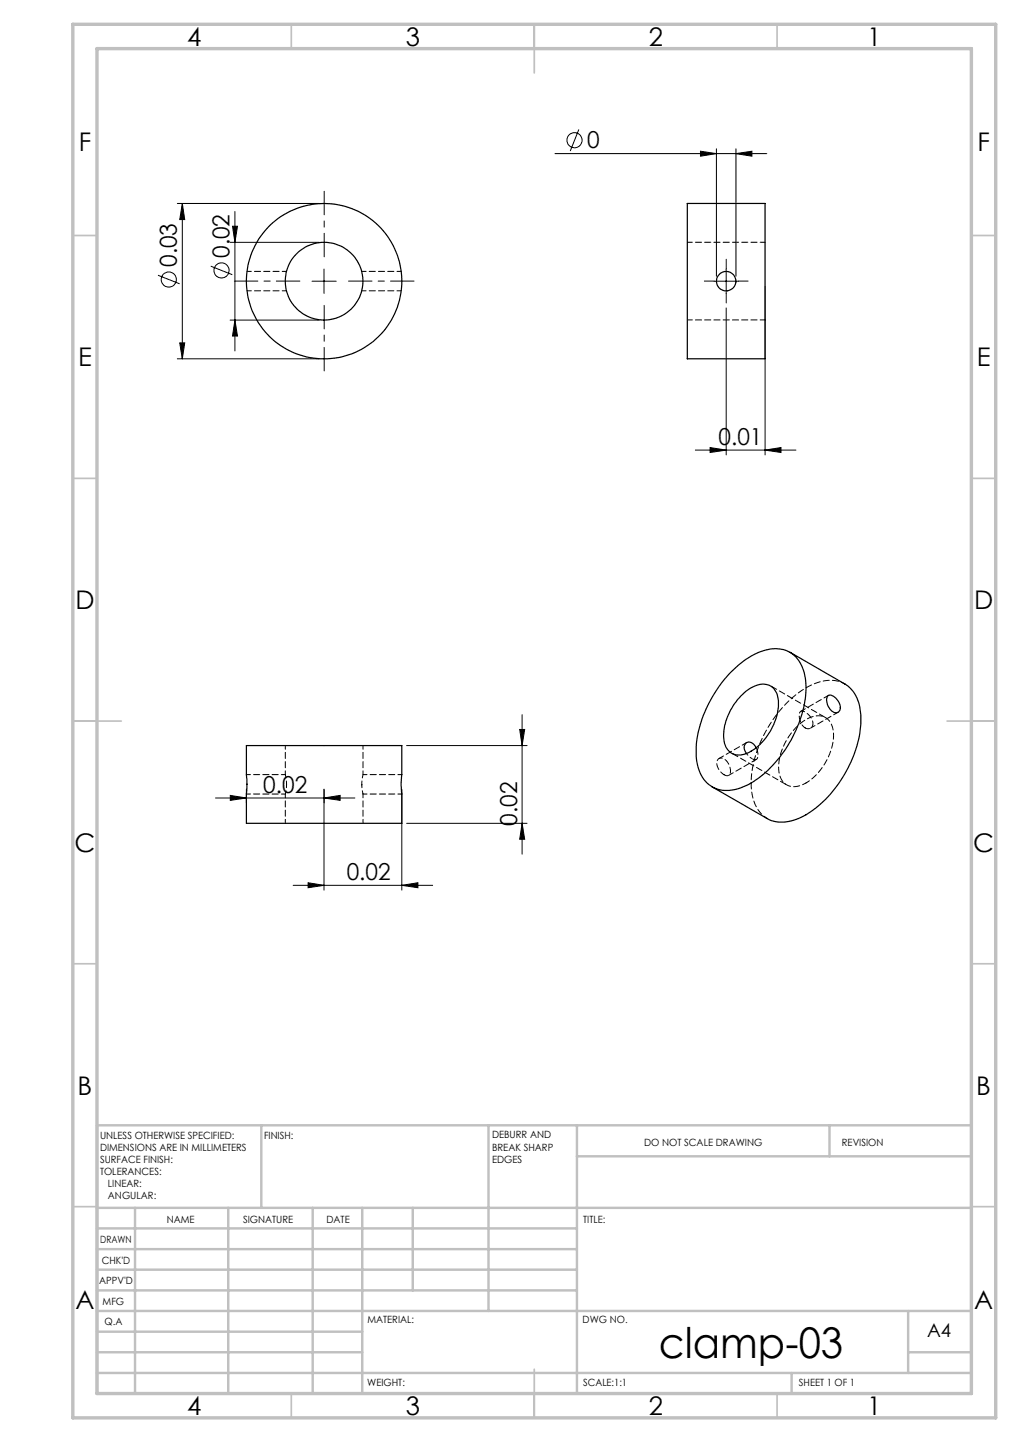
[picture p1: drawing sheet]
<svg xmlns="http://www.w3.org/2000/svg" width="210mm" height="297mm" viewBox="0 0 210 297" stroke-linecap="round" stroke-linejoin="round" font-family="sans-serif">
<g fill="none" stroke="#000" stroke-width=".21">
<path d="M114.3 31.6h43.6M119.2 26.7l-1.8 4.4M144.2 31.1l3.3 .5-3.3 .6zM147.5 30.7v26.2M151.5 31.6l3.3-.5v1.1zM151.5 30.7v26.2M32.5 56.7l4.5 1.8M36.5 41.9h29.2M37.5 41.9l.5 3.3h-1zM37.5 41.9v32M43.4 54.8l4.4 1.8M47.4 49.9h18.3"/>
<path d="M47.9 46.6h1l-.5 3.3zM48.4 43.6v28.7M64.2 57.9h5M66.7 55.4v5M147 57.9h5M149.5 55.4v5M157.5 58.9v34.8M36.5 73.9h29.2M37 70.6h1l-.5 3.3zM47.4 65.9h18.3M48.4 65.9l.5 3.3h-1zM149.5 63.4v30.3"/>
<path d="M143.2 92.7h20.7M146.2 92.2l3.3 .5-3.3 .5zM157.5 92.7l3.3-.5v1zM83.7 153.6h24.8M107 150.2h1l-.5 3.4zM107.5 147.2v28.7M44.4 164.4h28.7M47.4 163.8l3.3 .6-3.3 .4zM50.7 162.6v2.7M66.7 164.4l3.3-.6v1zM66.7 162.6v20.7M82.7 162.6v20.7"/>
<path d="M83.7 169.6h24.8M107.5 169.6l.5 3.3h-1zM60.4 182.3h28.7M63.4 181.8l3.3 .5-3.3 .5zM82.7 182.3l3.3-.5v1z"/>
<circle cx="118.3" cy="28.9" r="1.55"/>
<circle cx="34.7" cy="57.6" r="1.55"/>
<circle cx="45.6" cy="55.7" r="1.55"/>
</g>
<path d="M147 57.9h-2M149.5 55.4v-2M152 57.9h2M149.5 60.4v2" fill="none" stroke="#000" stroke-width=".21" stroke-dasharray="15.2 1.3 1.3 1.3"/>
<path d="M61.7 57.9h-13.5M66.7 52.9v-13.5M71.7 57.9h13.5M66.7 62.9v13.5" fill="none" stroke="#000" stroke-width=".21" stroke-dasharray="15.2 1.3 1.3 1.3" stroke-dashoffset="10.4"/>
<g fill="none" stroke="#c0c0c0" stroke-width=".35">
<path d="M60 5v5M110 5v10M160 5v5M15 48.5h5M200 48.5h5M15 98.5h5M200 98.5h5M15 148.5h10M195 148.5h10M15 198.5h5M200 198.5h5M15 248.5h5"/>
<path d="M200 248.5h5M60 287v5M110 282v10M160 287v5"/>
</g>
<g fill="none" stroke="#c0c0c0" stroke-width=".5">
<path d="M53.8 231.8v17M100.6 231.8v38.2M118.8 231.8v55.2M118.8 238.2h81.2M170.8 231.8v6.4M200 231.8h-180v55.2M20 248.8h180M20 257.3h98.8M20 253h98.8M27.8 248.8v38.2M47 248.8v38.2M64.4 248.8v38.2"/>
<path d="M74.6 248.8v38.2M85 248.8v17M20 265.8h98.8M20 261.5h98.8M20 278.5h54.6M20 274.3h54.6M20 270h180M187 278.5h13M187 270v12.8M20 282.8h180M163 282.8v4.2"/>
</g>
<path d="M15 5h190v287h-190zM20 10h180v277h-180z" fill="none" stroke="#c0c0c0" stroke-width=".7"/>
<g fill="#000">
<path d="M37 70.6h1l-.5 3.3zM37.5 41.9l.5 3.3h-1zM48.4 65.9l.5 3.3h-1zM47.9 46.6h1l-.5 3.3zM107.5 169.6l.5 3.3h-1zM107 150.2h1l-.5 3.4z"/>
<path d="M157.5 92.7l3.3-.5v1zM146.2 92.2l3.3 .5-3.3 .5zM151.5 31.6l3.3-.5v1.1zM144.2 31.1l3.3 .5-3.3 .6zM66.7 164.4l3.3-.6v1zM47.4 163.8l3.3 .6-3.3 .4z"/>
<path d="M63.4 181.8l3.3 .5-3.3 .5zM82.7 182.3l3.3-.5v1z"/>
</g>
<g fill="none" stroke="#000" stroke-width=".25">
<path d="M141.5 41.9h16v32h-16zM150.1 138.8a14.9 14.9 0 0 1 9-5.2 6 6 0 0 1 6.5 5 20.1 20.1 0 0 1-2.7 13.8 21.4 21.4 0 0 1-10.3 9.8 6.3 6.3 0 0 1-7.8-1.8 11.5 11.5 0 0 1-1.3-8.5 26.6 26.6 0 0 1 6.6-13.1zM162.6 134.3l11.4 6.6a7.6 7.6 0 0 1 3.2 6.4 24.4 24.4 0 0 1-6.7 16.8 14.7 14.7 0 0 1-9.1 5.2 6 6 0 0 1-3.5-.7l-11.3-6.5M50.7 153.6h32v6l-.1 1.6 .1 8.4h-32l.1-7.3zM152.5 143.4a6.5 6.5 0 0 1 5.2-2.4 3.6 3.6 0 0 1 2.6 4.2 12.1 12.1 0 0 1-6.8 10.1 3.2 3.2 0 0 1-4.5-3.2 12.1 12.1 0 0 1 3.5-8.7zM155.7 154a1.46 1.46 0 0 0-2.2-.9 1.62 1.62 0 0 0 .2 2.1M170.4 143.3a1.67 1.67 0 0 1 2.1 1 1.59 1.59 0 0 1-.1 2.5 1.97 1.97 0 0 1-2-1.7l-.2-1.1z"/>
<circle cx="66.7" cy="57.9" r="8"/>
<circle cx="66.7" cy="57.9" r="16"/>
<circle cx="149.5" cy="57.9" r="2.01"/>
</g>
<path d="M50.9 59.9h8.1M59 55.9h-8.1M74.5 59.9h8.1M82.6 55.9h-8.1M58.7 159.5h-8M82.7 159.5h-8M149.1 159.6a2.66 2.66 0 0 1-1.4-3.1 1.23 1.23 0 0 1 2.1 .5 2.15 2.15 0 0 1 .2 2.7l-.4 .1-.5-.2M50.7 163.5h8M74.7 163.5h8" fill="none" stroke="#000" stroke-width=".21" stroke-dasharray="1.3 .6" stroke-dashoffset=".4"/>
<path d="M149.8 59.9h-.3M151.5 57.9v.4M50.9 161.4v.2M59 161.4v.2M74.5 161.7v-.2" fill="none" stroke="#000" stroke-width=".21" stroke-dasharray="1.3 .6"/>
<path d="M157.5 49.9h-16M141.5 65.9h16M165.8 149.9a1.11 1.11 0 0 0 1.4-.2 1.11 1.11 0 0 0 0-1.4 2.81 2.81 0 0 0-2.2-1.8 1.9 1.9 0 0 0-.1 2.3l.3 .6 .6 .5" fill="none" stroke="#000" stroke-width=".21" stroke-dasharray="1.3 .6" stroke-dashoffset=".3"/>
<path d="M74.7 159.5l-.2 2M58.7 163.5l.3-2M59 161.5l-.3-1.9M74.5 161.5l.2 2" fill="none" stroke="#000" stroke-width=".21" stroke-dasharray="1.3 .6" stroke-dashoffset=".6"/>
<path d="M58.7 153.5v6M74.7 159.5v-6M174 140.9a7.9 7.9 0 0 0-8 .8 24.9 24.9 0 0 0-11.4 19.8 7.9 7.9 0 0 0 3.4 7.1M58.7 163.5v6M74.7 169.5v-6M166 161.3a12.2 12.2 0 0 0 5.5-10.8 3.2 3.2 0 0 0-4.8-2.7 12 12 0 0 0-6.3 11.2 3.2 3.2 0 0 0 4.8 2.6l.8-.3" fill="none" stroke="#000" stroke-width=".21" stroke-dasharray="1.3 .6" stroke-dashoffset=".5"/>
<path d="M154.8 156.3l-1.1-1.1" fill="none" stroke="#000" stroke-width=".21" stroke-dasharray="1.3 .6" stroke-dashoffset=".8"/>
<path d="M150.6 155.1l11.4 6.6M155.7 154a2.19 2.19 0 0 1 0 2.4l-.3 .1-.6-.2M170 147.8l-11.4-6.5" fill="none" stroke="#000" stroke-width=".21" stroke-dasharray="1.3 .6" stroke-dashoffset="-.2"/>
<path d="M150 159.7l5.7-3.3M153.7 152.9l-5.7 3.3M166.9 150l5.7-3.3M170.6 143.2l-5.7 3.3" fill="none" stroke="#000" stroke-width=".21" stroke-dasharray="1.3 .6" stroke-dashoffset=".2"/>
<text font-size="8.7" x="135.6" y="279.6">clamp-03</text>
<g font-size="5.3">
<text x="38.5" y="9.4">4</text>
<text x="83.5" y="9.4">3</text>
<text x="133.6" y="9.4">2</text>
<text x="178.6" y="9.4">1</text>
<text x="16.2" y="31.2">F</text>
<text x="201.2" y="31.2">F</text>
<text x="16.1" y="75.4">E</text>
<text x="201.1" y="75.4">E</text>
<text x="15.5" y="125.4">D</text>
<text x="200.5" y="125.4">D</text>
<text x="15.4" y="175.4">C</text>
<text x="200.4" y="175.4">C</text>
<text x="16" y="225.4">B</text>
<text x="201" y="225.4">B</text>
<text x="15.5" y="269.7">A</text>
<text x="200.5" y="269.7">A</text>
<text x="38.5" y="291.4">4</text>
<text x="83.5" y="291.4">3</text>
<text x="133.6" y="291.4">2</text>
<text x="178.6" y="291.4">1</text>
</g>
<g font-size="4.8">
<text x="120.9" y="30.5">0</text>
<text x="47.3" y="53.1" transform="rotate(-90 47.3 53.1)">0.02</text>
<text x="36.4" y="55" transform="rotate(-90 36.4 55)">0.03</text>
<text x="147.9" y="91.6">0.01</text>
<text x="54.2" y="163.2">0.02</text>
<text x="106.4" y="170.1" transform="rotate(-90 106.4 170.1)">0.02</text>
<text x="71.4" y="181.2">0.02</text>
</g>
<text font-size="3.9" x="190.9" y="275.5">A4</text>
<g font-size="2.1">
<text x="20.6" y="234.6">UNLESS OTHERWISE SPECIFIED:</text>
<text x="20.6" y="237.1">DIMENSIONS ARE IN MILLIMETERS</text>
<text x="20.6" y="239.5">SURFACE FINISH:</text>
<text x="54.4" y="234.5">FINISH:</text>
<text x="101.3" y="234.5">DEBURR AND</text>
<text x="101.3" y="237">BREAK SHARP</text>
<text x="101.3" y="239.5">EDGES</text>
<text x="132.6" y="235.9">DO NOT SCALE DRAWING</text>
<text x="173.3" y="236.1">REVISION</text>
<text x="20.6" y="242">TOLERANCES:</text>
<text x="22.2" y="244.5">LINEAR:</text>
<text x="22.2" y="247">ANGULAR:</text>
<text x="34.3" y="252">NAME</text>
<text x="50" y="251.9">SIGNATURE</text>
<text x="67.2" y="251.9">DATE</text>
<text x="120.1" y="251.9">TITLE:</text>
<text x="20.6" y="256.1">DRAWN</text>
<text x="20.9" y="260.3">CHK'D</text>
<text x="20.4" y="264.4">APPV'D</text>
<text x="21.1" y="268.8">MFG</text>
<text x="21.5" y="273">Q.A</text>
<text x="75.6" y="272.5">MATERIAL:</text>
<text x="120" y="272.5">DWG NO.</text>
<text x="75.6" y="285.5">WEIGHT:</text>
<text x="120.1" y="285.6">SCALE:1:1</text>
<text x="164.5" y="285.6">SHEET 1 OF 1</text>
</g>
</svg>
